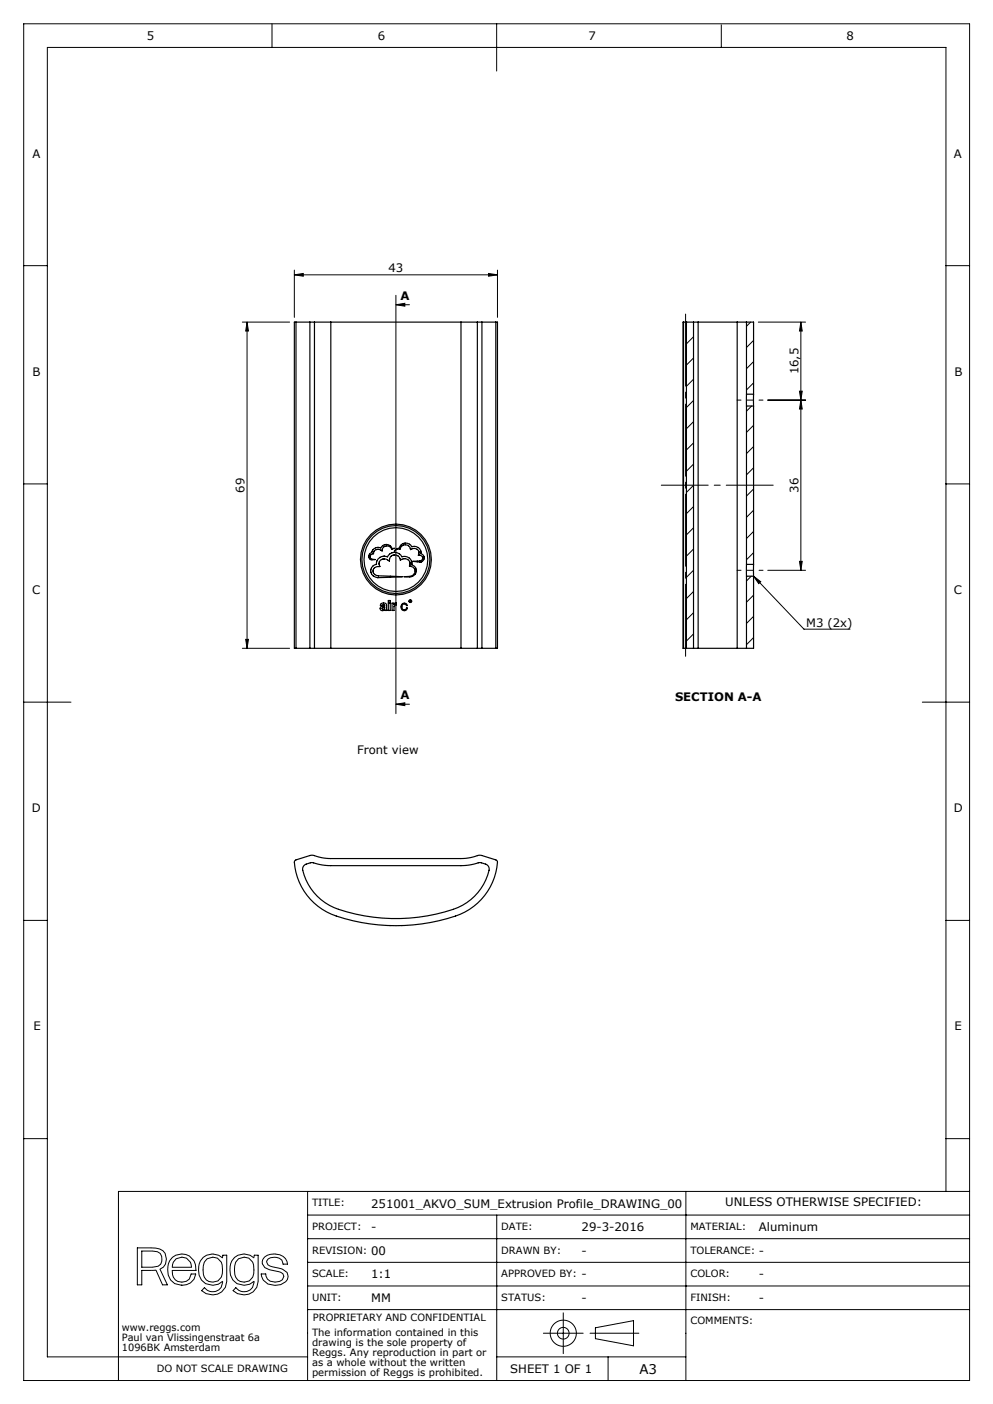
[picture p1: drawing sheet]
<svg xmlns="http://www.w3.org/2000/svg" width="210mm" height="297mm" viewBox="0 0 210 297" stroke-linecap="round" stroke-linejoin="round" font-family="sans-serif">
<g fill="none" stroke="#000" stroke-width=".21">
<path d="M5 5h200.1v287h-200.1zM57.5 5v5M105 5v10M152.5 5.2v4.8M5 56.2h5M62.2 58.1l1.9-.3v.6zM62.2 57.1v10M62.2 58.1h43M103.3 57.8l1.9 .3-1.9 .3zM105.2 57.1v10M200.1 56.2h5M51.2 68.1h10"/>
<path d="M52.2 68.1v69M52.2 68.1l.3 1.9h-.5zM83.7 64.5h2.9M83.7 64.5l1.9-.3v.6zM83.7 62.5v88.5M145.3 68.1l-.1 .1M146.7 71.2l-1.5 1.5M146.7 75.7l-1.5 1.5M158.7 68.1l-.8 .9M159.4 72l-1.5 1.5M159.4 76.5l-1.5 1.5M160.4 68.1h10"/>
<path d="M169.4 68.1l.3 1.9h-.6zM169.4 68.1v52.5M146.7 98.2l-1.5 1.5M146.7 80.2l-1.5 1.5M146.7 84.7l-1.5 1.5M146.7 89.2l-1.5 1.5M146.7 93.7l-1.5 1.5M159 85.9l-1.1 1.1M159.4 90l-1.5 1.5M159.4 94.5l-1.5 1.5M159.4 99l-1.5 1.5M159.4 81l-1.5 1.5"/>
<path d="M162.4 84.6h8M169.1 82.8h.6l-.3 1.8zM169.4 84.6l.3 1.9h-.6zM5 102.4h5M146.7 102.7l-1.5 1.5M146.7 107.2l-1.5 1.5M146.7 111.7l-1.5 1.5M146.7 116.1l-1.5 1.5M159.4 103.4l-1.5 1.5M159.4 107.9l-1.5 1.5M159.4 112.4l-1.5 1.5M159.4 116.9l-1.5 1.5"/>
<path d="M169.1 118.8h.6l-.3 1.8zM200.1 102.4h5M51.2 137.1h10M52 135.3h.5l-.3 1.8zM146.7 120.6l-1.5 1.5M146.7 125.1l-1.5 1.5M146.7 129.6l-1.5 1.5M146.7 134.1l-1.5 1.5M158.9 121.9l-1 1M159.4 121.9l1.5 1.2-.4 .4zM159.4 125.9l-1.5 1.5M159.4 130.4l-1.5 1.5"/>
<path d="M159.4 134.9l-1.5 1.5M159.4 121.9l10.6 11.2h9.8M162.4 120.6h8M5 148.5h10M83.7 149h2.9M83.7 149l1.9-.3v.6zM195.1 148.5h10M5 194.7h5M200.1 194.7h5M5 240.9h5M65.1 252v40M65.1 257h140"/>
<path d="M105.1 257v35M145.1 252v40M200.1 252v-242h-190.1v277h55.1M200.1 240.9h5M205.1 252h-180v40M29 264h2.9a3.1 3.1 0 0 1 3 1.1 2.33 2.33 0 0 1-1.1 3.4l1.6 3.3h-1l-1.4-3.1h-3v3.1h-1zM30 264.6l3.3 .2a1.8 1.8 0 0 1 .1 3.1l-1.1 .2h-2.3zM36.5 266a2.99 2.99 0 0 1 3.4-.4 2.99 2.99 0 0 1 1.5 3.1h-5a2.04 2.04 0 0 0 1.6 2.5 2.04 2.04 0 0 0 2.4-1.7h1a2.99 2.99 0 0 1-3.3 2.4 2.99 2.99 0 0 1-2.6-3.2 3.4 3.4 0 0 1 1-2.7zM37.3 266.3l1.2-.4a2.02 2.02 0 0 1 2 2.2h-4.1l.3-1.1zM38.4 271.8h.1M38.5 271.2h.1M38.5 265.9h.1"/>
<path d="M42.9 268.6v.1M43 266a3.1 3.1 0 0 1 4 .1l.1-.6h.8v5.6a3.1 3.1 0 0 1-2 2.7 3.1 3.1 0 0 1-3.2-.8l.5-.6a2.19 2.19 0 0 0 3.6-.1l.3-1.2a3.1 3.1 0 0 1-3.8 .4 3.1 3.1 0 0 1-1.3-3.6l.4-1.2zM45 265.9a2.2 2.2 0 0 0-2.1 2.8M45 265.9h.1M45 265.9a2.2 2.2 0 0 1 2.1 2.8M47.1 268.6v.1M47.1 268.6a2.11 2.11 0 0 1-2.1 2.6 2.11 2.11 0 0 1-2.1-2.6M49.6 268.6v.1M49.6 268.6a2.16 2.16 0 0 0 2 2.6M49.6 266a3.1 3.1 0 0 1 4.1 .1l.1-.6h.8v5.6a3.1 3.1 0 0 1-2 2.7 3.1 3.1 0 0 1-3.3-.8l.6-.6a2.19 2.19 0 0 0 3.5-.1l.3-1.2a3.1 3.1 0 0 1-3.7 .4 3.1 3.1 0 0 1-1.3-3.6l.3-1.2zM51.6 271.2h.1M51.6 265.9h.1"/>
<path d="M51.6 265.9a2.2 2.2 0 0 0-2 2.8M51.7 265.9a2.19 2.19 0 0 1 2 2.8M53.7 268.6v.1M53.7 268.6a2.15 2.15 0 0 1-2 2.6M55.5 267.3h.1M56 265.9a3.5 3.5 0 0 1 4.4 .4l.4 1.1h-.9a1.84 1.84 0 0 0-2.7-1.3 .95 .95 0 0 0-.8 .9 1.8 1.8 0 0 0 1.8 1.1 4.1 4.1 0 0 1 2.5 1.1l.2 .8a2.35 2.35 0 0 1-2.8 1.9 2.51 2.51 0 0 1-2.9-2.4h1a1.66 1.66 0 0 0 .9 1.5 2.77 2.77 0 0 0 2.6-.3l.3-.7a1.07 1.07 0 0 0-1.1-1l-1.7-.4a2.2 2.2 0 0 1-1.7-1.4v-.7zM65.1 277h140M65.1 262h140M65.1 267h140M65.1 272h140M119.1 277.7v8.6M105.1 287h40"/>
<path d="M114.9 282h8.4M124.8 282h10.3M125.9 280.9l8.1-1.5v5.3l-8.1-1.5zM128.6 287v5"/>
<circle cx="119.1" cy="282" r="2.77"/>
<circle cx="119.1" cy="282" r="1.24"/>
</g>
<path d="M161.4 84.6h-5.5M161.4 120.6h-5.5" fill="none" stroke="#000" stroke-width=".21" stroke-dasharray="15.2 1.3 1.3 1.3" stroke-dashoffset="14.4"/>
<path d="M163.5 102.6h-23.6" fill="none" stroke="#000" stroke-width=".21" stroke-dasharray="15.2 1.3 1.3 1.3" stroke-dashoffset="5.3"/>
<path d="M145 139.1v-73" fill="none" stroke="#000" stroke-width=".21" stroke-dasharray="15.2 1.3 1.3 1.3" stroke-dashoffset="-.3"/>
<g fill="#000">
<path d="M159.4 121.9l1.5 1.2-.4 .4z"/>
<path d="M62.2 58.1l1.9-.3v.6zM103.3 57.8l1.9 .3-1.9 .3z"/>
<path d="M52.2 68.1l.3 1.9h-.5zM52 135.3h.5l-.3 1.8z"/>
<path d="M83.7 64.5l1.9-.3v.6zM83.7 149l1.9-.3v.6z"/>
<path d="M169.4 84.6l.3 1.9h-.6zM169.1 118.8h.6l-.3 1.8zM169.4 68.1l.3 1.9h-.6zM169.1 82.8h.6l-.3 1.8z"/>
</g>
<g fill="none" stroke="#000" stroke-width=".25">
<path d="M62.6 68.1h-.4v69h.4M62.6 68.1v69M62.6 68.1h2.9M65.5 68.1h1M65.5 68.1v69M66.5 68.1h3.5M66.5 68.1v69M70 68.1h27.5M70 68.1v69M97.5 68.1h3.4M97.5 68.1v69M100.9 68.1h1"/>
<path d="M100.9 68.1v69M101.9 68.1v69M101.9 68.1h3M104.9 68.1h.3v69h-.3M104.9 68.1v69M144.5 68.1h.7M144.5 68.1v69M145.2 68.1h1.5M145.2 68.1v69M146.7 68.1h.9M146.7 68.1v69M147.6 68.1h8.3"/>
<path d="M147.6 68.1v69M155.9 68.1h2M155.9 68.1v69M157.9 68.1h1.5v15.3M157.9 68.1v15.3M157.9 83.4v2.5M157.9 83.4h1.5M157.9 85.9h1.5M157.9 85.9v33.5M159.4 83.4v2.5M159.4 85.9v33.5M78.9 116.3a1.41 1.41 0 0 1 1.6-.4 1.29 1.29 0 0 1 1.3-.7 1.29 1.29 0 0 1 1.1 .9l.6-.1-.7 .2a1.04 1.04 0 0 0-1.1-.7 1.04 1.04 0 0 0-.9 1.1 1.02 1.02 0 0 0-1.1-.4 1.02 1.02 0 0 0-.7 .9 .6 .6 0 0 0-.7 .6 .6 .6 0 0 0 .7 .6l.4 .1a.86 .86 0 0 1-1.4-.6v-.2a.89 .89 0 0 1 .6-.8z"/>
<path d="M79.9 118.3l.9-.6 1.1 .1a1.77 1.77 0 0 1 3.2 0 1.49 1.49 0 0 1 2 1.7 1.31 1.31 0 0 1 .9 1.4 1.31 1.31 0 0 1-1.3 1.1h-1.3h.7a1.25 1.25 0 0 0 1.3-.3 1.25 1.25 0 0 0 .3-1.4l-.3-.3-.8-.2a1.1 1.1 0 0 0-.3-1.4 1.1 1.1 0 0 0-1.3-.1l-.3 .2a1.17 1.17 0 0 0-1.3-1.1 1.17 1.17 0 0 0-1.1 1.3l-.3-.3a1.08 1.08 0 0 0-1.5 .1 1.08 1.08 0 0 0-.2 1.4 1.03 1.03 0 0 0-1 .1 1.03 1.03 0 0 0-.4 1.1l.1 .1a1.17 1.17 0 0 0 1 .6l5.1 .2-3.7 .2a3.1 3.1 0 0 1-2.5-.4 1.46 1.46 0 0 1-.4-1.5 1.46 1.46 0 0 1 1.1-1zM83.6 116.4l.9-.5a1.48 1.48 0 0 1 1.2-1 1.48 1.48 0 0 1 1.5 .7 1.37 1.37 0 0 1 1.8 1.5 .91 .91 0 0 1 .7 .8 .91 .91 0 0 1-.6 .9h-1.8l1.7-.2a.61 .61 0 0 0 .4-.6 .61 .61 0 0 0-.6-.6l-.3 .1a.97 .97 0 0 0-.2-1.3 .97 .97 0 0 0-1.2-.1l-.3 .2a1.16 1.16 0 0 0-1.1-1.1 1.16 1.16 0 0 0-1.2 .9l-.6 .1-.5 .4zM88.8 117.4h.1M157.9 119.4v2.5M157.9 119.4h1.5M159.4 119.4v2.5M62.6 137.1h2.9M65.5 137.1h1M66.5 137.1h3.5M70 137.1h27.5M79.8 122.2h.1M80.6 127.7a.7 .7 0 0 1 1.1 .3l.1 1.1h-.4v-.1a.51 .51 0 0 1-.9 0 .51 .51 0 0 1 .3-.8l.5-.1v-.1l-.3-.1-.2 .2h-.4z"/>
<path d="M80.8 128.6l.5-.2a.27 .27 0 0 1-.1 .4 .27 .27 0 0 1-.4-.1zM81.4 129h.1M82.1 127.6h.4v1.5h-.4zM82.1 127h.4v.4h-.4zM83.3 127.9h.1M83.8 127.6h-.3l-.2 .3M83.8 127.6h.1M83.8 127.6v.4h-.4l-.1 .2v.9h-.4v-1.5h.4v.3M85.1 127.7l.4-.1 .4 .1 .2 .4h-.2a.53 .53 0 0 0-.7-.3 .53 .53 0 0 0-.2 .8 .48 .48 0 0 0 .5 .4 .48 .48 0 0 0 .5-.4h.2a.71 .71 0 0 1-1 .5 .71 .71 0 0 1-.4-1zM97.5 137.1h3.4M100.9 137.1h1M101.9 137.1h3"/>
<path d="M144.5 137.1h.7M145.2 137.1h1.5M146.7 137.1h.9M147.6 137.1h8.3M155.9 137.1h2M157.9 121.9h1.5M157.9 121.9v15.2M159.4 121.9v15.2h-1.5M62.4 182l3.5-1.1 3.6 .7h28l1.7-.1 2.2-.6 3.5 1 .2 .2a12.8 12.8 0 0 1-10.5 12.2 38.9 38.9 0 0 1-25.5-1.4 12.5 12.5 0 0 1-6.8-10.8zM64.3 183.1l.5-.3 1.2-.3 2.1 .5 1.9 .1h28l1.3-.1 2.2-.5 1.2 .3a1.1 1.1 0 0 1 .7 1.3 11.8 11.8 0 0 1-9.4 8.8 37.1 37.1 0 0 1-24.4-1.4 11.1 11.1 0 0 1-5.6-7.8zM82.5 195.8h.1M85 195.8h.1"/>
<circle cx="83.7" cy="118.4" r="6.8"/>
<circle cx="83.7" cy="118.4" r="7.5"/>
<circle cx="83.7" cy="118.4" r="7.2"/>
<circle cx="86.8" cy="127.2" r=".29"/>
<circle cx="86.8" cy="127.2" r=".19"/>
</g>
<text font-size="2.8" x="135.2" y="290.7">A3</text>
<g font-size="2.5">
<text x="31.1" y="8.4">5</text>
<text x="79.9" y="8.4">6</text>
<text x="124.4" y="8.4">7</text>
<text x="179" y="8.4">8</text>
<text x="6.9" y="33.4">A</text>
<text x="201.7" y="33.4">A</text>
<text x="82.2" y="57.6">43</text>
<text x="84.7" y="63.4">A</text>
<text x="6.9" y="79.4">B</text>
<text x="168.8" y="79.2" transform="rotate(-90 168.8 79.2)">16,5</text>
<text x="201.8" y="79.4">B</text>
<text x="51.7" y="104.2" transform="rotate(-90 51.7 104.2)">69</text>
<text x="168.8" y="104.2" transform="rotate(-90 168.8 104.2)">36</text>
<text x="6.8" y="125.6">C</text>
<text x="201.7" y="125.6">C</text>
<text x="170.5" y="132.5">M3 (2x)</text>
<text x="84.7" y="147.9">A</text>
<text x="142.8" y="148.2">SECTION A-A</text>
<text x="75.5" y="159.5">Front view</text>
<text x="6.7" y="171.9">D</text>
<text x="201.7" y="171.9">D</text>
<text x="7.1" y="218">E</text>
<text x="201.8" y="218">E</text>
<text x="78.5" y="255.4">251001_AKVO_SUM_Extrusion Profile_DRAWING_00</text>
<text x="153.4" y="255.2">UNLESS OTHERWISE SPECIFIED:</text>
<text x="78.5" y="260.4">-</text>
<text x="123" y="260.4">29-3-2016</text>
<text x="160.5" y="260.4">Aluminum</text>
<text x="78.5" y="265.4">00</text>
<text x="123" y="265.4">-</text>
<text x="160.5" y="265.4">-</text>
<text x="78.5" y="270.4">1:1</text>
<text x="78.5" y="275.4">MM</text>
<text x="123" y="270.4">-</text>
<text x="123" y="275.4">-</text>
<text x="160.5" y="275.4">-</text>
<text x="160.5" y="270.4">-</text>
<text x="107.9" y="290.4">SHEET 1 OF 1</text>
</g>
<g font-size="2.1">
<text x="66" y="255.2">TITLE:</text>
<text x="66" y="260.2">PROJECT:</text>
<text x="106" y="260.2">DATE:</text>
<text x="146" y="260.2">MATERIAL:</text>
<text x="66" y="265.2">REVISION:</text>
<text x="106" y="265.2">DRAWN BY:</text>
<text x="146" y="265.2">TOLERANCE:</text>
<text x="66" y="270.2">SCALE:</text>
<text x="66" y="275.2">UNIT:</text>
<text x="106" y="275.2">STATUS:</text>
<text x="106" y="270.2">APPROVED BY:</text>
<text x="146" y="270.2">COLOR:</text>
<text x="146" y="275.2">FINISH:</text>
<text x="25.8" y="281.5">www.reggs.com</text>
<text x="66.2" y="279.5">PROPRIETARY AND CONFIDENTIAL</text>
<text x="146" y="280.2">COMMENTS:</text>
<text x="25.8" y="283.6">Paul van Vlissingenstraat 6a</text>
<text x="25.8" y="285.7">1096BK Amsterdam</text>
<text x="66" y="282.6">The information contained in this</text>
<text x="66" y="284.7">drawing is the sole property of</text>
<text x="66" y="286.8">Reggs. Any reproduction in part or</text>
<text x="33.1" y="290.2">DO NOT SCALE DRAWING</text>
<text x="66" y="289">as a whole without the written</text>
<text x="66" y="291.1">permission of Reggs is prohibited.</text>
</g>
</svg>
